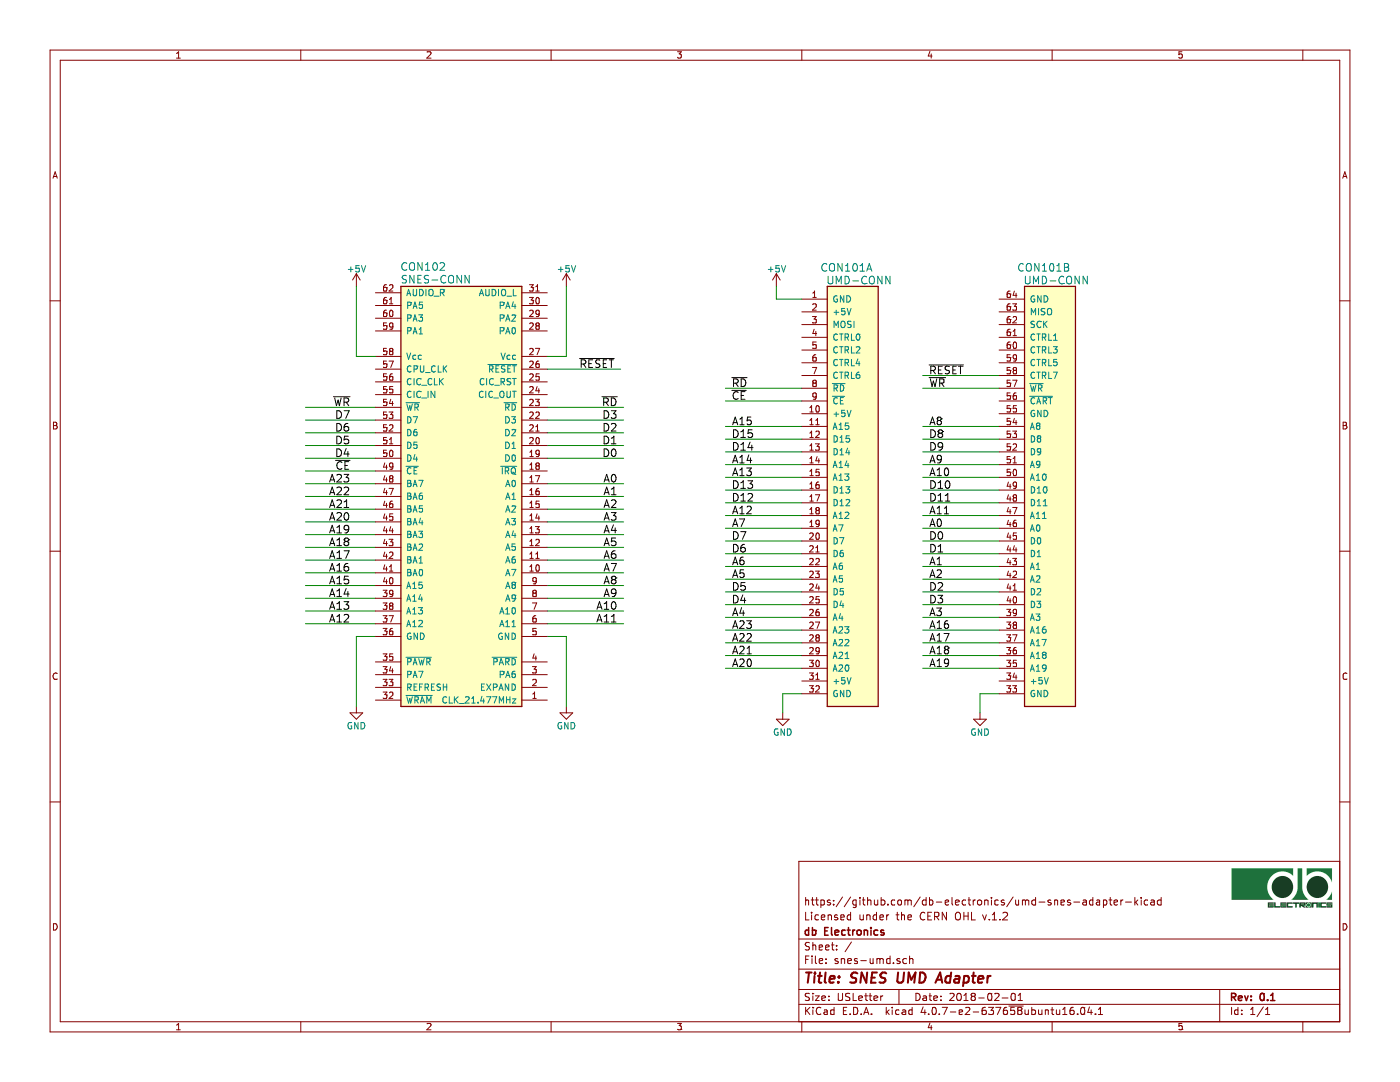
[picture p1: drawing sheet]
EESchema Schematic File Version 2
LIBS:db-diodes
LIBS:db-memory
LIBS:db-passives
LIBS:db-sem
LIBS:db-transistors
LIBS:db-vgparts
LIBS:power
LIBS:snes-umd-cache
EELAYER 25 0
EELAYER END
$Descr USLetter 11000 8500
encoding utf-8
Sheet 1 1
Title "SNES UMD Adapter"
Date "2018-02-01"
Rev "0.1"
Comp "db Electronics"
Comment1 "Licensed under the CERN OHL v.1.2"
Comment2 "https://github.com/db-electronics/umd-snes-adapter-kicad"
Comment3 ""
Comment4 ""
$EndDescr
$Comp
L GND #PWR01
U 1 1
P 4450 5550
F 0 "#PWR01" H 4450 5300 50  0001 C CNN
F 1 "GND" H 4450 5400 50  0000 C CNN
F 2 "" H 4450 5550 50  0001 C CNN
F 3 "" H 4450 5550 50  0001 C CNN
	1    4450 5550
	1    0    0    -1  
$EndComp
$Comp
L GND #PWR02
U 1 1
P 2800 5550
F 0 "#PWR02" H 2800 5300 50  0001 C CNN
F 1 "GND" H 2800 5400 50  0000 C CNN
F 2 "" H 2800 5550 50  0001 C CNN
F 3 "" H 2800 5550 50  0001 C CNN
	1    2800 5550
	1    0    0    -1  
$EndComp
$Comp
L GND #PWR03
U 1 1
P 6150 5600
F 0 "#PWR03" H 6150 5350 50  0001 C CNN
F 1 "GND" H 6150 5450 50  0000 C CNN
F 2 "" H 6150 5600 50  0001 C CNN
F 3 "" H 6150 5600 50  0001 C CNN
	1    6150 5600
	1    0    0    -1  
$EndComp
$Comp
L GND #PWR04
U 1 1
P 7700 5600
F 0 "#PWR04" H 7700 5350 50  0001 C CNN
F 1 "GND" H 7700 5450 50  0000 C CNN
F 2 "" H 7700 5600 50  0001 C CNN
F 3 "" H 7700 5600 50  0001 C CNN
	1    7700 5600
	1    0    0    -1  
$EndComp
$Comp
L +5V #PWR05
U 1 1
P 4450 2250
F 0 "#PWR05" H 4450 2100 50  0001 C CNN
F 1 "+5V" H 4450 2390 50  0000 C CNN
F 2 "" H 4450 2250 50  0001 C CNN
F 3 "" H 4450 2250 50  0001 C CNN
	1    4450 2250
	1    0    0    -1  
$EndComp
Text Label 5750 3050 0    60   ~ 0
~RD
Text Label 4850 3200 2    60   ~ 0
~RD
Text Label 4850 3300 2    60   ~ 0
D3
Text Label 4850 3400 2    60   ~ 0
D2
Text Label 4850 3500 2    60   ~ 0
D1
Text Label 4850 3600 2    60   ~ 0
D0
Text Label 4850 3800 2    60   ~ 0
A0
Text Label 4850 3900 2    60   ~ 0
A1
Text Label 4850 4000 2    60   ~ 0
A2
Text Label 4850 4100 2    60   ~ 0
A3
Text Label 4850 4200 2    60   ~ 0
A4
Text Label 4850 4300 2    60   ~ 0
A5
Text Label 4850 4400 2    60   ~ 0
A6
Text Label 4850 4500 2    60   ~ 0
A7
Text Label 4850 4600 2    60   ~ 0
A8
Text Label 4850 4700 2    60   ~ 0
A9
Text Label 4850 4800 2    60   ~ 0
A10
Text Label 4850 4900 2    60   ~ 0
A11
Wire Wire Line
	4300 5000 4450 5000
Wire Wire Line
	2950 5000 2800 5000
Wire Wire Line
	4300 3200 4900 3200
Wire Wire Line
	4300 4900 4900 4900
Wire Wire Line
	4300 3300 4900 3300
Wire Wire Line
	4300 3400 4900 3400
Wire Wire Line
	4300 3500 4900 3500
Wire Wire Line
	4300 3600 4900 3600
Wire Wire Line
	4300 3900 4900 3900
Wire Wire Line
	4300 3800 4900 3800
Wire Wire Line
	4300 4000 4900 4000
Wire Wire Line
	4300 4100 4900 4100
Wire Wire Line
	4300 4200 4900 4200
Wire Wire Line
	4300 4300 4900 4300
Wire Wire Line
	4300 4400 4900 4400
Wire Wire Line
	4300 4500 4900 4500
Wire Wire Line
	4300 4600 4900 4600
Wire Wire Line
	4300 4700 4900 4700
Wire Wire Line
	4300 4800 4900 4800
Wire Wire Line
	2950 4900 2400 4900
Wire Wire Line
	2950 4800 2400 4800
Wire Wire Line
	2950 4700 2400 4700
Wire Wire Line
	2950 4600 2400 4600
Wire Wire Line
	2950 4500 2400 4500
Wire Wire Line
	2950 4400 2400 4400
Wire Wire Line
	2950 4300 2400 4300
Wire Wire Line
	2950 4200 2400 4200
Wire Wire Line
	2950 4100 2400 4100
Wire Wire Line
	2950 4000 2400 4000
Wire Wire Line
	2950 3900 2400 3900
Wire Wire Line
	2950 3800 2400 3800
Wire Wire Line
	2950 3700 2400 3700
Wire Wire Line
	2950 3600 2400 3600
Wire Wire Line
	2950 3500 2400 3500
Wire Wire Line
	2950 3400 2400 3400
Wire Wire Line
	2950 3300 2400 3300
Wire Wire Line
	2950 3200 2400 3200
$Comp
L +5V #PWR06
U 1 1
P 2800 2250
F 0 "#PWR06" H 2800 2100 50  0001 C CNN
F 1 "+5V" H 2800 2390 50  0000 C CNN
F 2 "" H 2800 2250 50  0001 C CNN
F 3 "" H 2800 2250 50  0001 C CNN
	1    2800 2250
	1    0    0    -1  
$EndComp
Text Label 2750 3200 2    60   ~ 0
~WR
Text Label 2750 3300 2    60   ~ 0
D7
Text Label 2750 3400 2    60   ~ 0
D6
Text Label 2750 3500 2    60   ~ 0
D5
Text Label 2750 3600 2    60   ~ 0
D4
Text Label 2750 3700 2    60   ~ 0
~CE
Text Label 2750 4500 2    60   ~ 0
A16
Text Label 2750 4400 2    60   ~ 0
A17
Text Label 2750 4300 2    60   ~ 0
A18
Text Label 2750 4200 2    60   ~ 0
A19
Text Label 2750 4100 2    60   ~ 0
A20
Text Label 2750 4000 2    60   ~ 0
A21
Text Label 2750 3900 2    60   ~ 0
A22
Text Label 2750 3800 2    60   ~ 0
A23
Text Label 2750 4600 2    60   ~ 0
A15
Text Label 2750 4700 2    60   ~ 0
A14
Text Label 2750 4800 2    60   ~ 0
A13
Text Label 2750 4900 2    60   ~ 0
A12
Wire Wire Line
	4300 2900 4875 2900
Text Label 4825 2900 2    60   ~ 0
~RESET
$Comp
L +5V #PWR07
U 1 1
P 6100 2250
F 0 "#PWR07" H 6100 2100 50  0001 C CNN
F 1 "+5V" H 6100 2390 50  0000 C CNN
F 2 "" H 6100 2250 50  0001 C CNN
F 3 "" H 6100 2250 50  0001 C CNN
	1    6100 2250
	1    0    0    -1  
$EndComp
Wire Wire Line
	6300 3550 5700 3550
Wire Wire Line
	6300 3050 5700 3050
Wire Wire Line
	5700 3450 6300 3450
Wire Wire Line
	6300 3350 5700 3350
Wire Wire Line
	6300 3650 5700 3650
Wire Wire Line
	6300 3750 5700 3750
Wire Wire Line
	6300 3850 5700 3850
Wire Wire Line
	6300 3950 5700 3950
Wire Wire Line
	6300 4050 5700 4050
Wire Wire Line
	5700 4150 6300 4150
Wire Wire Line
	6300 4250 5700 4250
Wire Wire Line
	6300 4350 5700 4350
Wire Wire Line
	6300 4450 5700 4450
Wire Wire Line
	6300 4550 5700 4550
Wire Wire Line
	6300 4650 5700 4650
Wire Wire Line
	6300 4750 5700 4750
Wire Wire Line
	6300 4850 5700 4850
Wire Wire Line
	6300 4950 5700 4950
Wire Wire Line
	6300 5050 5700 5050
Wire Wire Line
	6300 5150 5700 5150
Wire Wire Line
	6300 5250 5700 5250
Text Label 5750 3350 0    60   ~ 0
A15
Text Label 5750 3450 0    60   ~ 0
D15
Text Label 5750 3550 0    60   ~ 0
D14
Text Label 5750 3650 0    60   ~ 0
A14
Text Label 5750 3750 0    60   ~ 0
A13
Text Label 5750 3850 0    60   ~ 0
D13
Text Label 5750 3950 0    60   ~ 0
D12
Text Label 5750 4050 0    60   ~ 0
A12
Text Label 5750 4150 0    60   ~ 0
A7
Text Label 5750 4250 0    60   ~ 0
D7
Text Label 5750 4350 0    60   ~ 0
D6
Text Label 5750 4450 0    60   ~ 0
A6
Text Label 5750 4550 0    60   ~ 0
A5
Text Label 5750 4650 0    60   ~ 0
D5
Text Label 5750 4750 0    60   ~ 0
D4
Text Label 5750 4850 0    60   ~ 0
A4
Text Label 5750 4950 0    60   ~ 0
A23
Text Label 5750 5050 0    60   ~ 0
A22
Text Label 5750 5150 0    60   ~ 0
A21
Text Label 5750 5250 0    60   ~ 0
A20
Wire Wire Line
	6300 3150 5700 3150
Text Label 5750 3150 0    60   ~ 0
~CE
Wire Wire Line
	7850 3350 7250 3350
Wire Wire Line
	7850 3450 7250 3450
Wire Wire Line
	7850 3550 7250 3550
Wire Wire Line
	7850 3650 7250 3650
Wire Wire Line
	7850 3750 7250 3750
Wire Wire Line
	7850 3850 7250 3850
Wire Wire Line
	7250 3950 7850 3950
Wire Wire Line
	7850 4050 7250 4050
Wire Wire Line
	7850 4150 7250 4150
Wire Wire Line
	7850 4250 7250 4250
Wire Wire Line
	7850 4350 7250 4350
Wire Wire Line
	7850 4450 7250 4450
Wire Wire Line
	7850 4550 7250 4550
Wire Wire Line
	7850 4650 7250 4650
Wire Wire Line
	7850 4750 7250 4750
Wire Wire Line
	7850 4850 7250 4850
Wire Wire Line
	7850 4950 7250 4950
Text Label 7300 3350 0    60   ~ 0
A8
Text Label 7300 3450 0    60   ~ 0
D8
Text Label 7300 3550 0    60   ~ 0
D9
Text Label 7300 3650 0    60   ~ 0
A9
Text Label 7300 3750 0    60   ~ 0
A10
Text Label 7300 3850 0    60   ~ 0
D10
Text Label 7300 3950 0    60   ~ 0
D11
Text Label 7300 4050 0    60   ~ 0
A11
Text Label 7300 4150 0    60   ~ 0
A0
Text Label 7300 4250 0    60   ~ 0
D0
Text Label 7300 4350 0    60   ~ 0
D1
Text Label 7300 4450 0    60   ~ 0
A1
Text Label 7300 4550 0    60   ~ 0
A2
Text Label 7300 4650 0    60   ~ 0
D2
Text Label 7300 4750 0    60   ~ 0
D3
Text Label 7300 4850 0    60   ~ 0
A3
Text Label 7300 4950 0    60   ~ 0
A16
Wire Wire Line
	7850 5050 7250 5050
Wire Wire Line
	7850 5150 7250 5150
Wire Wire Line
	7850 5250 7250 5250
Text Label 7300 5050 0    60   ~ 0
A17
Text Label 7300 5150 0    60   ~ 0
A18
Text Label 7300 5250 0    60   ~ 0
A19
Wire Wire Line
	7850 3050 7250 3050
Text Label 7300 3050 0    60   ~ 0
~WR
Wire Wire Line
	7850 2950 7250 2950
Text Label 7300 2950 0    60   ~ 0
~RESET
Wire Wire Line
	6300 5450 6150 5450
Wire Wire Line
	6150 5450 6150 5600
Wire Wire Line
	7850 5450 7700 5450
Wire Wire Line
	7700 5450 7700 5600
$Comp
L UMD-CONN CON101
U 1 1
P 6500 5550
F 0 "CON101" H 6650 9000 60  0000 C CNN
F 1 "UMD-CONN" H 6750 8900 60  0000 C CNN
F 2 "db-thparts:UMD-CONN-DIP64" H 7225 9200 60  0001 C CNN
F 3 "" H 6850 6100 60  0001 C CNN
	1    6500 5550
	1    0    0    -1  
$EndComp
$Comp
L UMD-CONN CON101
U 2 1
P 8050 5550
F 0 "CON101" H 8200 9000 60  0000 C CNN
F 1 "UMD-CONN" H 8300 8900 60  0000 C CNN
F 2 "db-thparts:UMD-CONN-DIP64" H 8775 9200 60  0001 C CNN
F 3 "" H 8400 6100 60  0001 C CNN
	2    8050 5550
	1    0    0    -1  
$EndComp
$Comp
L SNES-CONN CON102
U 1 1
P 4100 5550
F 0 "CON102" H 4875 2100 60  0000 C CNN
F 1 "SNES-CONN" H 4775 2200 60  0000 C CNN
F 2 "" H 4300 2150 60  0001 C CNN
F 3 "" H 4300 2150 60  0001 C CNN
	1    4100 5550
	-1   0    0    1   
$EndComp
Wire Wire Line
	2800 5000 2800 5550
Wire Wire Line
	4450 5000 4450 5550
Wire Wire Line
	2950 2800 2800 2800
Wire Wire Line
	2800 2800 2800 2250
Wire Wire Line
	4450 2250 4450 2800
Wire Wire Line
	4450 2800 4300 2800
Wire Wire Line
	6100 2250 6100 2350
Wire Wire Line
	6100 2350 6300 2350
$EndSCHEMATC
